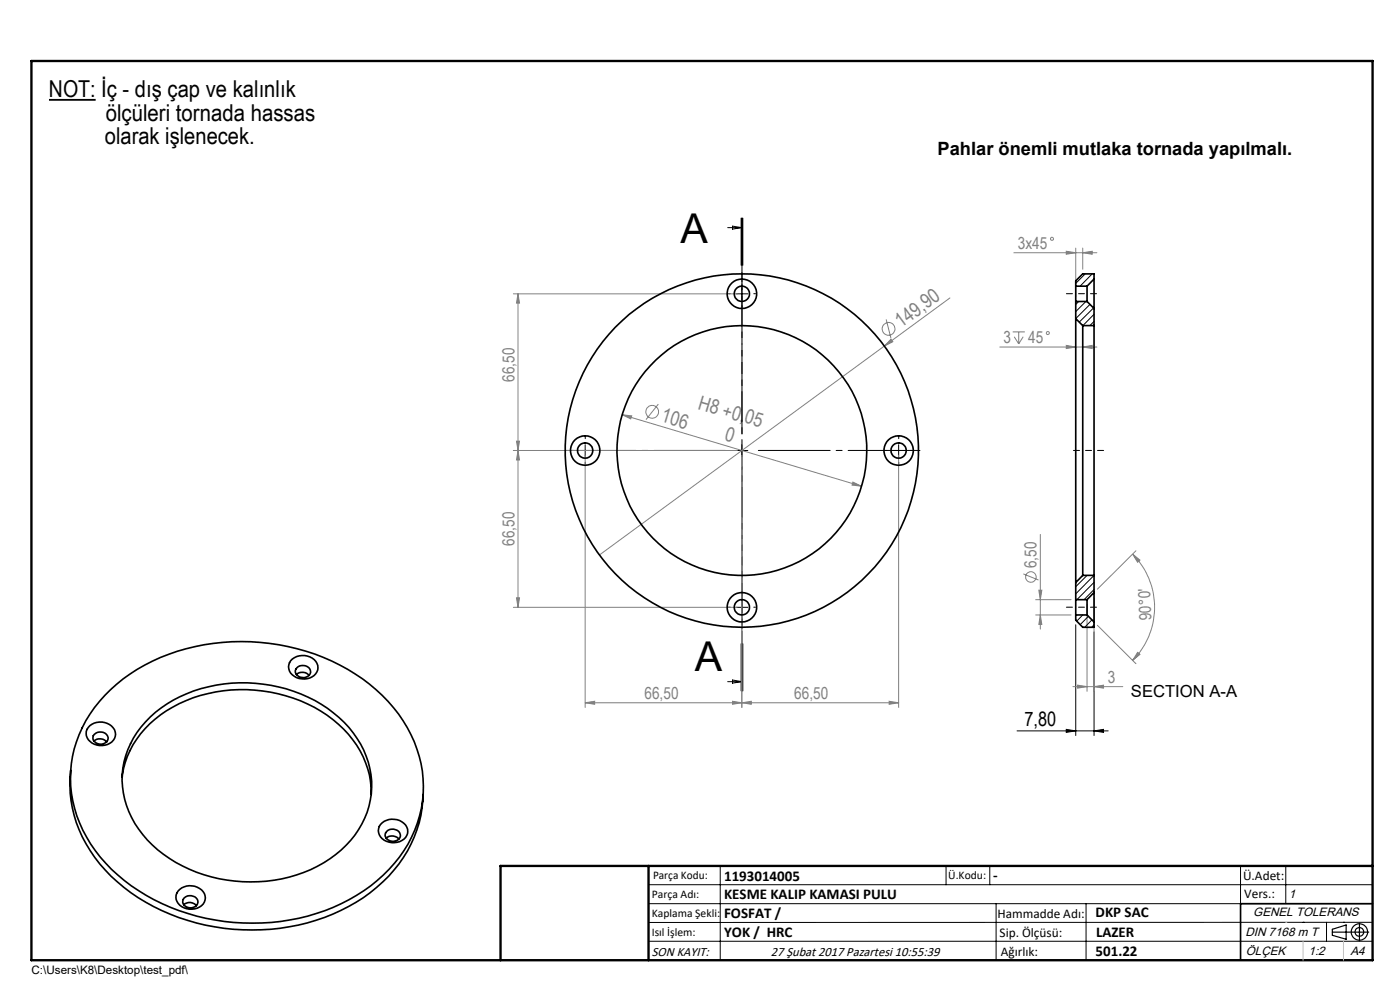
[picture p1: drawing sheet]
<svg xmlns="http://www.w3.org/2000/svg" width="297mm" height="210mm" viewBox="0 0 297 210" stroke-linecap="round" stroke-linejoin="round" font-family="sans-serif">
<g fill="none" stroke="#808080" stroke-width=".21">
<path d="M215.1 53.6h17.6M226.2 53.3l2 .3-2 .3zM228.2 52.6v10.3M229.7 53.6l2-.3v.6zM229.7 52.6v4.5M108.9 62.3h47.5M109.9 62.3v66.5M109.9 62.3l.3 2h-.6zM187.6 73.4l-60.4 44.3M188 67.8l1 4M189 72l.4 .5-1.8 .9zM201.5 63.2l-13.9 10.2"/>
<path d="M212.1 73.6h20.6M214.8 70.4h2.6M215.2 71.4l.9 1.5M216.1 70.4v2.5M217.1 71.4l-1 1.5M226.2 73.3l2 .3-2 .3zM229.7 73.6l2-.3v.6zM108.9 95.6h47.5M109.6 93.6h.6l-.3 2zM109.9 95.6l.3 2h-.6zM124.1 96.6v53.5M132 88l2 .2-.2 .7z"/>
<path d="M132 88l50.8 15.1M139.7 85.7l-2.6 3.3M157.4 96.6v53.5M190.6 96.6v53.5M180.9 102.3l1.9 .8-2-.2zM220.7 113.4v20M240.3 117.5l1.5 1.3-.5 .5zM240.3 117.5a16 16 0 0 1 0 22.6M241 116.8l-8.2 8.2M108.9 128.8h47.5M109.6 126.8h.6l-.3 2zM217.1 121.7l3.2 1.3"/>
<path d="M219.7 130.4h7.5M219.7 127.2h7.5M220.4 125.2h.6l-.3 2zM220.7 130.4l.3 2.1h-.6zM230.6 128.2v18.4M232.1 126.7v19.9M232.8 132.6l8.2 8.2M241.3 138.4l.5 .4-1.5 1.3zM124.1 149.1l2.1-.3v.6zM124.1 149.1h66.5M155.4 148.8l2 .3-2 .3zM157.4 149.1l2-.3v.6z"/>
<path d="M188.6 148.8l2 .3-2 .3zM227.6 145.7h10.6M228.6 145.3l2 .4-2 .3zM232.1 145.7l2-.4v.7z"/>
<circle cx="223.2" cy="50.7" r=".32"/>
<circle cx="188.5" cy="69.8" r="1.36"/>
<circle cx="222.3" cy="70.7" r=".32"/>
<circle cx="138.4" cy="87.4" r="1.36"/>
<circle cx="218.7" cy="122.4" r="1.12"/>
</g>
<path d="M10.4 21.2h9.9" fill="none" stroke="#000" stroke-width=".39"/>
<g fill="none" stroke="#000" stroke-width=".25">
<path d="M282.6 197.7h7.8M282.6 197.1l3-.9v3l-3-.8zM288.4 195.8v3.8M106.2 203.7h185"/>
<circle cx="288.4" cy="197.7" r="1.74"/>
<circle cx="288.4" cy="197.7" r=".93"/>
</g>
<g fill="none" stroke="#000" stroke-width=".21">
<path d="M154.4 48.3h3M155.4 48l2 .3-2 .3zM157.2 46.3v10zM157.4 46.3v10M157.6 46.3v10M156.1 62.3h2.5M157.4 61.1v2.5M122.9 95.6h2.5M124.1 94.3v2.5M156.1 95.6h2.5M157.4 94.3v2.5M189.4 95.6h2.5"/>
<path d="M190.6 94.3v2.5M156.1 128.8h2.5M157.2 136.6v10M157.4 127.6v2.5M157.4 136.6v10M157.6 136.6v10M228.2 132.5v23.5M232.1 134v22M154.4 144.6h3M155.4 144.2l2 .4-2 .3zM215.8 155h19.3M226.2 154.7l2 .3-2 .4z"/>
<path d="M232.1 155l2-.3v.7zM137.6 187.7h153.6M137.6 191.7h153.6M137.6 199.7h153.6M152.8 183.7v20M200.7 183.7v4M210 183.7v4M211.3 191.7v12M230.4 191.7v12M263.2 183.7v20M272.8 183.7v8M276.4 195.6h.1"/>
<path d="M281.4 195.6v4.1M285 195.6h.1M291.2 195.6l-153.6 .1"/>
</g>
<path d="M232.6 62.3h-6.4M227.7 95.6h6.4M232.6 128.8h-6.4" fill="none" stroke="#000" stroke-width=".21" stroke-dasharray="15.2 1.3 1.3 1.3" stroke-dashoffset="13.9"/>
<path d="M154.9 95.6h-36.2M157.4 93.1v-36.3M157.4 98.1v36.2M159.9 95.6h36.2" fill="none" stroke="#000" stroke-width=".21" stroke-dasharray="15.2 1.3 1.3 1.3" stroke-dashoffset="-1"/>
<g fill="none" stroke="#000" stroke-width=".21" stroke-dasharray="15.2 1.3 1.3 1.3">
<path d="M157.4 59.8v-.4M154.9 62.3h-.4M157.4 64.8v.4M159.9 62.3h.4M121.7 95.6h-.4M124.2 93.1v-.4M124.2 98.1v.3M126.7 95.6h.3M188.2 95.6h-.4M190.7 93.1v-.4M190.7 98.1v.3M193.2 95.6h.3"/>
<path d="M154.9 128.8h-.4M157.4 126.3v-.4M157.4 131.3v.4M159.9 128.8h.4"/>
</g>
<path d="M157.4 146.6v-100.3" fill="none" stroke="#000" stroke-width=".21" stroke-dasharray="6.3 1.3 1.3 1.3" stroke-dashoffset="3.8"/>
<path d="M291.2 191.7h-28v12" fill="none" stroke="#000" stroke-width=".35"/>
<path d="M6.7 12.9h284.5v190.8h-284.5zM137.6 183.7v20M291.2 183.7h-185v20" fill="none" stroke="#000" stroke-width=".5"/>
<path d="M276.4 199.7v4M285 199.7v4" fill="none" stroke="#c0c0c0" stroke-width=".21"/>
<path d="M272.8 195.6h.1" fill="none" stroke="#c0c0c0" stroke-width=".25"/>
<path d="M232.1 155l2-.3v.7zM226.2 154.7l2 .3-2 .4z" fill="#000"/>
<g fill="#808080">
<path d="M189 72l.4 .5-1.8 .9z"/>
<path d="M232.1 145.7l2-.4v.7zM228.6 145.3l2 .4-2 .3z"/>
<path d="M124.1 149.1l2.1-.3v.6zM155.4 148.8l2 .3-2 .3z"/>
<path d="M226.2 53.3l2 .3-2 .3zM229.7 53.6l2-.3v.6z"/>
<path d="M157.4 149.1l2-.3v.6zM188.6 148.8l2 .3-2 .3z"/>
<path d="M229.7 73.6l2-.3v.6zM226.2 73.3l2 .3-2 .3z"/>
<path d="M220.7 130.4l.3 2.1h-.6zM220.4 125.2h.6l-.3 2z"/>
<path d="M109.9 95.6l.3 2h-.6zM109.6 126.8h.6l-.3 2z"/>
<path d="M109.9 62.3l.3 2h-.6zM109.6 93.6h.6l-.3 2z"/>
<path d="M241.3 138.4l.5 .4-1.5 1.3zM240.3 117.5l1.5 1.3-.5 .5z"/>
<path d="M180.9 102.3l-.1 .6 2 .2zM132 88l1.8 .9 .2-.7z"/>
</g>
<g fill="none" stroke="#000" stroke-width=".35">
<path d="M232.1 59.2v6.2M232.1 59.2v-1.1h-2.4l-1.5 1.5v1.1M232.1 59.2l-1.5 1.5M228.2 60.7v3.3M228.2 67.6v56M228.2 64h2.4M228.2 60.7h2.4M228.2 64v3.6M228.2 67.6l1.5 1.5M229.7 69.1v53M229.7 69.1h2.4M230.6 60.7v3.3"/>
<path d="M230.6 64l1.5 1.4M232.1 69.1v53M232.1 65.4v3.7M228.2 127.2v3.2M228.2 130.4v1.1l1.5 1.6h2.4v-1.2M228.2 123.6v3.6M228.2 130.4h2.4M228.2 127.2h2.4M229.7 122.1l-1.5 1.5M229.7 122.1h2.4M230.6 127.2v3.2M230.6 130.4l1.5 1.5"/>
<path d="M232.1 125.7v6.2M232.1 122.1v3.6M232.1 125.7l-1.5 1.5M19.1 153.9a3.4 3.4 0 0 1 5.3 1.4 2.52 2.52 0 0 1-2.7 2.8 2.9 2.9 0 0 1-3.4-3zM19.9 157.2a1.91 1.91 0 0 1 2.7 .2M20 155.8a1.69 1.69 0 0 1 1.8-.5 1.69 1.69 0 0 1 1.1 1.4 1.65 1.65 0 0 1-1.7 1.2 1.65 1.65 0 0 1-1.5-1.5zM22.2 147.5a39.2 39.2 0 0 1 27-11.4 43.2 43.2 0 0 1 31.9 11.4 26.5 26.5 0 0 1 8.3 24 28.3 28.3 0 0 1-13.8 18.4 44.9 44.9 0 0 1-39.4 2.6 35.5 35.5 0 0 1-18.6-16.4 24.7 24.7 0 0 1 4.6-28.6zM31.9 152.1a29.6 29.6 0 0 1 25.6-6.7 27.4 27.4 0 0 1 18.2 11.2 17.8 17.8 0 0 1-4.5 24.7 30.7 30.7 0 0 1-26.4 4.7 26.1 26.1 0 0 1-16.9-12.5 17.5 17.5 0 0 1 4-21.4zM61.7 140.2a3.5 3.5 0 0 1 5.7 1 2.69 2.69 0 0 1-3.3 2.8 2.58 2.58 0 0 1-2.7-3.4zM62.9 143.1a1.9 1.9 0 0 1 2.6 .2M63 141.7a1.7 1.7 0 0 1 1.7-.5 1.7 1.7 0 0 1 1.2 1.4 1.68 1.68 0 0 1-1.8 1.1 1.68 1.68 0 0 1-1.4-1.4zM15 163.4a26.3 26.3 0 0 0 7.3 21.2 42 42 0 0 0 29.2 12.6 41.4 41.4 0 0 0 28.4-9 26.4 26.4 0 0 0 9.9-19.7"/>
<path d="M25.9 164.9a19.8 19.8 0 0 1 10.8-14.9 31.9 31.9 0 0 1 33.9 2.6 19.6 19.6 0 0 1 8.1 15.9M80.7 174.9a3.5 3.5 0 0 1 5.8 1 2.73 2.73 0 0 1-3.4 2.8 2.61 2.61 0 0 1-2.6-3.4zM81.9 177.8a1.86 1.86 0 0 1 2.7 .2M82 176.4a1.72 1.72 0 0 1 1.8-.4 1.72 1.72 0 0 1 1.1 1.3 1.67 1.67 0 0 1-1.7 1.2 1.67 1.67 0 0 1-1.5-1.5zM37.8 189a3.4 3.4 0 0 1 5.7 1 2.49 2.49 0 0 1-2.8 2.9 2.86 2.86 0 0 1-3.3-3zM39 191.9a1.86 1.86 0 0 1 2.7 .2M39.1 190.5a1.71 1.71 0 0 1 1.7-.4 1.71 1.71 0 0 1 1.2 1.3 1.65 1.65 0 0 1-1.8 1.2 1.65 1.65 0 0 1-1.4-1.5z"/>
<circle cx="157.4" cy="62.3" r="1.63"/>
<circle cx="157.4" cy="62.3" r="3.1"/>
<circle cx="124.1" cy="95.6" r="3.1"/>
<circle cx="124.1" cy="95.6" r="1.63"/>
<circle cx="157.4" cy="95.6" r="26.5"/>
<circle cx="157.4" cy="95.6" r="37.5"/>
<circle cx="190.6" cy="95.6" r="3.1"/>
<circle cx="190.6" cy="95.6" r="1.63"/>
<circle cx="157.4" cy="128.8" r="1.63"/>
<circle cx="157.4" cy="128.8" r="3.1"/>
</g>
<g fill="none" stroke="#000" stroke-width=".21">
<path d="M230.2 58.1l-2 2M231.7 58.1l-2.6 2.6M228.8 64l-.6 .6M230.4 64l-2.2 2.1M231.2 64.5l-3 3.1M232 65.3l-3 3M232.1 66.7l-2.4 2.4M232.1 68.2l-.9 .9M228.2 130.4h.1M229.7 130.4l-1.3 1.4M230.6 122.1l-2.4 2.4M230.9 130.7l-1.7 1.8"/>
<path d="M231.7 131.5l-1.6 1.6M232.1 132.5l-.5 .6M232.1 122.1l-3.9 3.9M232.1 123.5l-3.6 3.7M232.1 125.1l-2.1 2.1"/>
</g>
<g font-size="8.7">
<text x="144.4" y="51.6">A</text>
<text x="147.4" y="142.4">A</text>
</g>
<g font-size="4.9">
<text x="10.4" y="20.6">NOT: İç - dış çap ve kalınlık</text>
<text x="22.4" y="25.6">ölçüleri tornada hassas</text>
<text x="22.3" y="30.5">olarak işlenecek.</text>
</g>
<g font-size="4.2" fill="#808080">
<text x="191.2" y="69.6" transform="rotate(-36 191.2 69.6)">149,90</text>
<text x="140.1" y="89.4" transform="rotate(17 140.1 89.4)">106</text>
<text x="147.9" y="86.7" transform="rotate(17 147.9 86.7)">H8 +0,05</text>
<text x="153.6" y="93.4" transform="rotate(17 153.6 93.4)">0</text>
</g>
<text font-size="4.2" x="217.3" y="154.1">7,80</text>
<text font-size="3.9" x="198.9" y="32.8">Pahlar önemli mutlaka tornada yapılmalı.</text>
<g font-size="3.5" fill="#808080">
<text x="215.9" y="52.8">3x45</text>
<text x="212.9" y="72.8">3</text>
<text x="218.1" y="72.8">45</text>
<text x="109.1" y="81" transform="rotate(-90 109.1 81)">66,50</text>
<text x="109.1" y="115.8" transform="rotate(-90 109.1 115.8)">66,50</text>
<text x="219.9" y="120.6" transform="rotate(-90 219.9 120.6)">6,50</text>
<text x="244.3" y="131.5" transform="rotate(-92 244.3 131.5)">90°0'</text>
<text x="136.7" y="148.3">66,50</text>
<text x="168.5" y="148.3">66,50</text>
<text x="235" y="144.8">3</text>
</g>
<text font-size="3.5" x="239.9" y="147.9">SECTION A-A</text>
<g font-size="3.2">
<text x="153.6" y="186.8">1193014005</text>
<text x="153.6" y="190.8">KESME KALIP KAMASI PULU</text>
<text x="210.7" y="186.6">-</text>
<text x="153.6" y="194.8">FOSFAT /</text>
<text x="232.4" y="194.5">DKP SAC</text>
<text x="153.6" y="198.8">YOK / HRC</text>
<text x="232.4" y="202.8">501.22</text>
<text x="232.5" y="198.8">LAZER</text>
</g>
<g font-size="2.8">
<text x="263.7" y="186.7">Ü.Adet:</text>
<text x="263.9" y="190.5">Vers.:</text>
<text x="211.6" y="194.8">Hammadde Adı:</text>
<text x="138.3" y="202.8">SON KAYIT:</text>
<text x="163.6" y="202.8">27 Şubat 2017 Pazartesi 10:55:39</text>
<text x="212.1" y="198.7">Sip. Ölçüsü:</text>
<text x="212.3" y="202.7">Ağırlık:</text>
</g>
<g font-size="2.6">
<text x="273.4" y="190.4">1</text>
<text x="265.9" y="194.4">GENEL TOLERANS</text>
<text x="264.2" y="198.5">DIN 7168 m T</text>
<text x="264.3" y="202.6">ÖLÇEK</text>
<text x="277.6" y="202.6">1:2</text>
<text x="286.5" y="202.6">A4</text>
</g>
<g font-size="2.5">
<text x="138.3" y="190.5">Parça Adı:</text>
<text x="138.5" y="186.5">Parça Kodu:</text>
<text x="201.2" y="186.5">Ü.Kodu:</text>
<text x="138.3" y="194.5">Kaplama Şekli:</text>
<text x="138.3" y="198.6">Isıl İşlem:</text>
<text x="6.7" y="206.7">C:\Users\K8\Desktop\test_pdf\</text>
</g>
</svg>
